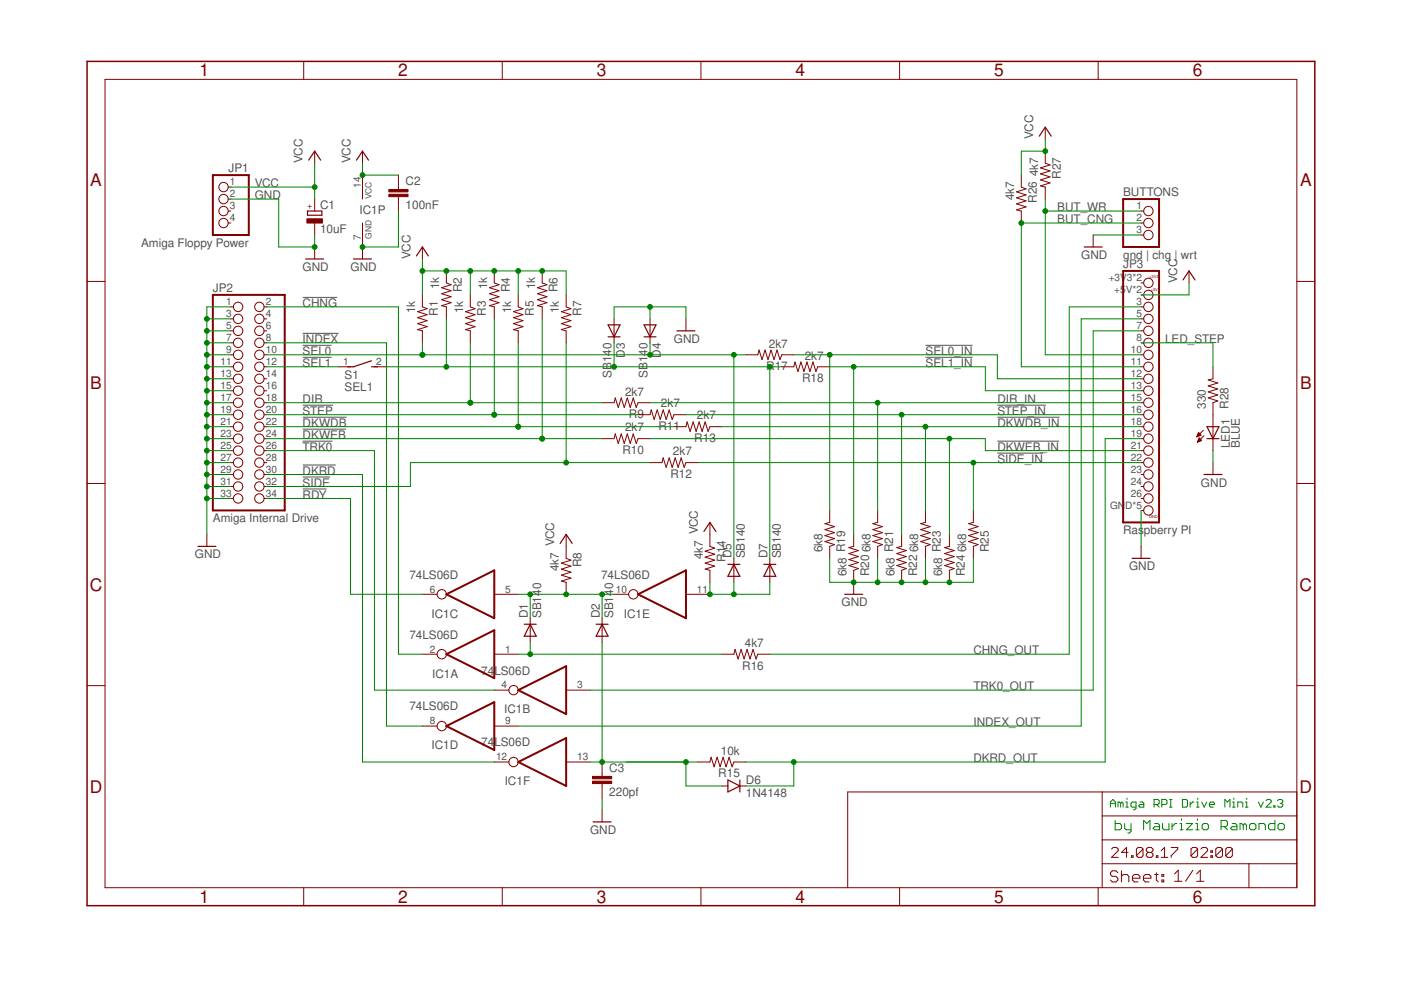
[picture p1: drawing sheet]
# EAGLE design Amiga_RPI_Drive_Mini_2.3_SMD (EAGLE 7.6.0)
Amiga RPI Drive Mini by Maurizio Ramondo maurizio@ramondo.net

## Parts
BUTTONS  gnd | chg | wrt  PINHD-1X3  [1X03]
C1  10uF  CPOL-EUB  [PANASONIC_B]
C2  100nF  CAP1206  [1206]
C3  220pf  CAP1206  [1206]
D1  SB140  SB120  [DO41-10]
D2  SB140  SB120  [DO41-10]
D3  SB140  SB120  [DO41-10]
D4  SB140  SB120  [DO41-10]
D5  SB140  SB120  [DO41-10]
D6  1N4148  DIODESOD123  [SOD-123]
D7  SB140  SB120  [DO41-10]
IC1  74LS06D  [SO14]
JP1  Amiga Floppy Power  PINHD-1X4/90  [1X04/90]
JP2  Amiga Internal Drive  PINHD-2X17  [2X17]
JP3  Raspberry PI  RPI_P1  [RPI_P1]
LED1  BLUE  LED3MM  [LED3MM]
R1  1k  RESISTOR1206  [1206]
R2  1k  RESISTOR1206  [1206]
R3  1k  RESISTOR1206  [1206]
R4  1k  RESISTOR1206  [1206]
R5  1k  RESISTOR1206  [1206]
R6  1k  RESISTOR1206  [1206]
R7  1k  RESISTOR1206  [1206]
R8  4k7  RESISTOR1206  [1206]
R9  2k7  RESISTOR1206  [1206]
R10  2k7  RESISTOR1206  [1206]
R11  2k7  RESISTOR1206  [1206]
R12  2k7  RESISTOR1206  [1206]
R13  2k7  RESISTOR1206  [1206]
R14  4k7  RESISTOR1206  [1206]
R15  10k  RESISTOR1206  [1206]
R16  4k7  RESISTOR1206  [1206]
R17  2k7  RESISTOR1206  [1206]
R18  2k7  RESISTOR1206  [1206]
R19  6k8  RESISTOR1206  [1206]
R20  6k8  RESISTOR1206  [1206]
R21  6k8  RESISTOR1206  [1206]
R22  6k8  RESISTOR1206  [1206]
R23  6k8  RESISTOR1206  [1206]
R24  6k8  RESISTOR1206  [1206]
R25  6k8  RESISTOR1206  [1206]
R26  4k7  RESISTOR1206  [1206]
R27  4k7  RESISTOR1206  [1206]
R28  330  RESISTOR1206  [1206]
S1  SEL1  DS01E  [DS-01]

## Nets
!CHNG: IC1.2(A:O) JP2.2
!DKRD: IC1.12(F:O) JP2.30
!DKWDB: JP2.22 R5.2 R13.2
!DKWDB_IN: JP3.18 R13.1 R23.2
!DKWEB: JP2.24 R6.2 R10.2
!DKWEB_IN: JP3.21 R10.1 R24.2
!INDEX: IC1.8(D:O) JP2.8
!RDY: IC1.6(C:O) JP2.34
!SEL0: D4.C D5.C JP2.10 R1.2 R17.2
!SEL0_IN: JP3.12 R17.1 R19.2
!SEL1: D3.C D7.C R2.2 R18.2 S1.2
!SEL1_IN: JP3.13 R18.1 R20.2
!SIDE: JP2.32 R7.2 R12.2
!SIDE_IN: JP3.22 R12.1 R25.2
!STEP: JP2.20 R4.2 R11.2
!STEP_IN: JP3.16 R11.1 R22.2
!TRK0: IC1.4(B:O) JP2.26
BUT_CNG: BUTTONS.2 JP3.11 R26.2
BUT_WR: BUTTONS.1 JP3.10 R27.2
CHNG_OUT: JP3.3 R16.1
DIR: JP2.18 R3.2 R9.2
DIR_IN: JP3.15 R9.1 R21.2
DKRD_OUT: D6.C JP3.19 R15.1
GND: BUTTONS.3 C1.- C2.2 C3.2 D3.A D4.A IC1.7(P:GND) JP1.2 JP2.1 JP2.3 JP2.5 JP2.7 JP2.9 JP2.11 JP2.13 JP2.15 JP2.17 JP2.19 JP2.21 JP2.23 JP2.25 JP2.27 JP2.29 JP2.31 JP2.33 JP3.GND JP3.GND@9(GND) JP3.GND@14(GND) JP3.GND@20(GND) JP3.GND@25(GND) LED1.K(C) R19.1 R20.1 R21.1 R22.1 R23.1 R24.1 R25.1
INDEX_OUT: IC1.9(D:I) JP3.5
LED_STEP: JP3.8 R28.2
N$1: D1.A IC1.1(A:I) R16.2
N$5: LED1.A R28.1
N$6: D5.A D7.A IC1.11(E:I) R14.2
N$7: C3.1 D2.A D6.A IC1.13(F:I) R15.2
N$8: D1.C D2.C IC1.5(C:I) IC1.10(E:O) R8.2
N$14: JP2.12 S1.1
TRK0_OUT: IC1.3(B:I) JP3.7
VCC: C1.+ C2.1 IC1.14(P:VCC) JP1.1 JP3.4 JP3.+5V R1.1 R2.1 R3.1 R4.1 R5.1 R6.1 R7.1 R8.1 R14.1 R26.1 R27.1
Unconnected: JP1.3 JP1.4 JP2.4 JP2.6 JP2.14 JP2.16 JP2.28 JP3.23 JP3.24 JP3.26 JP3.+3V3 JP3.+3V3@17

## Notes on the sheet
- Amiga RPI Drive Mini v2.3
- by Maurizio Ramondo

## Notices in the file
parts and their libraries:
SparkFun-Resistors: Licensing: Creative Commons ShareAlike 4.0 International - https://creativecommons.org/licenses/by-sa/4.0
